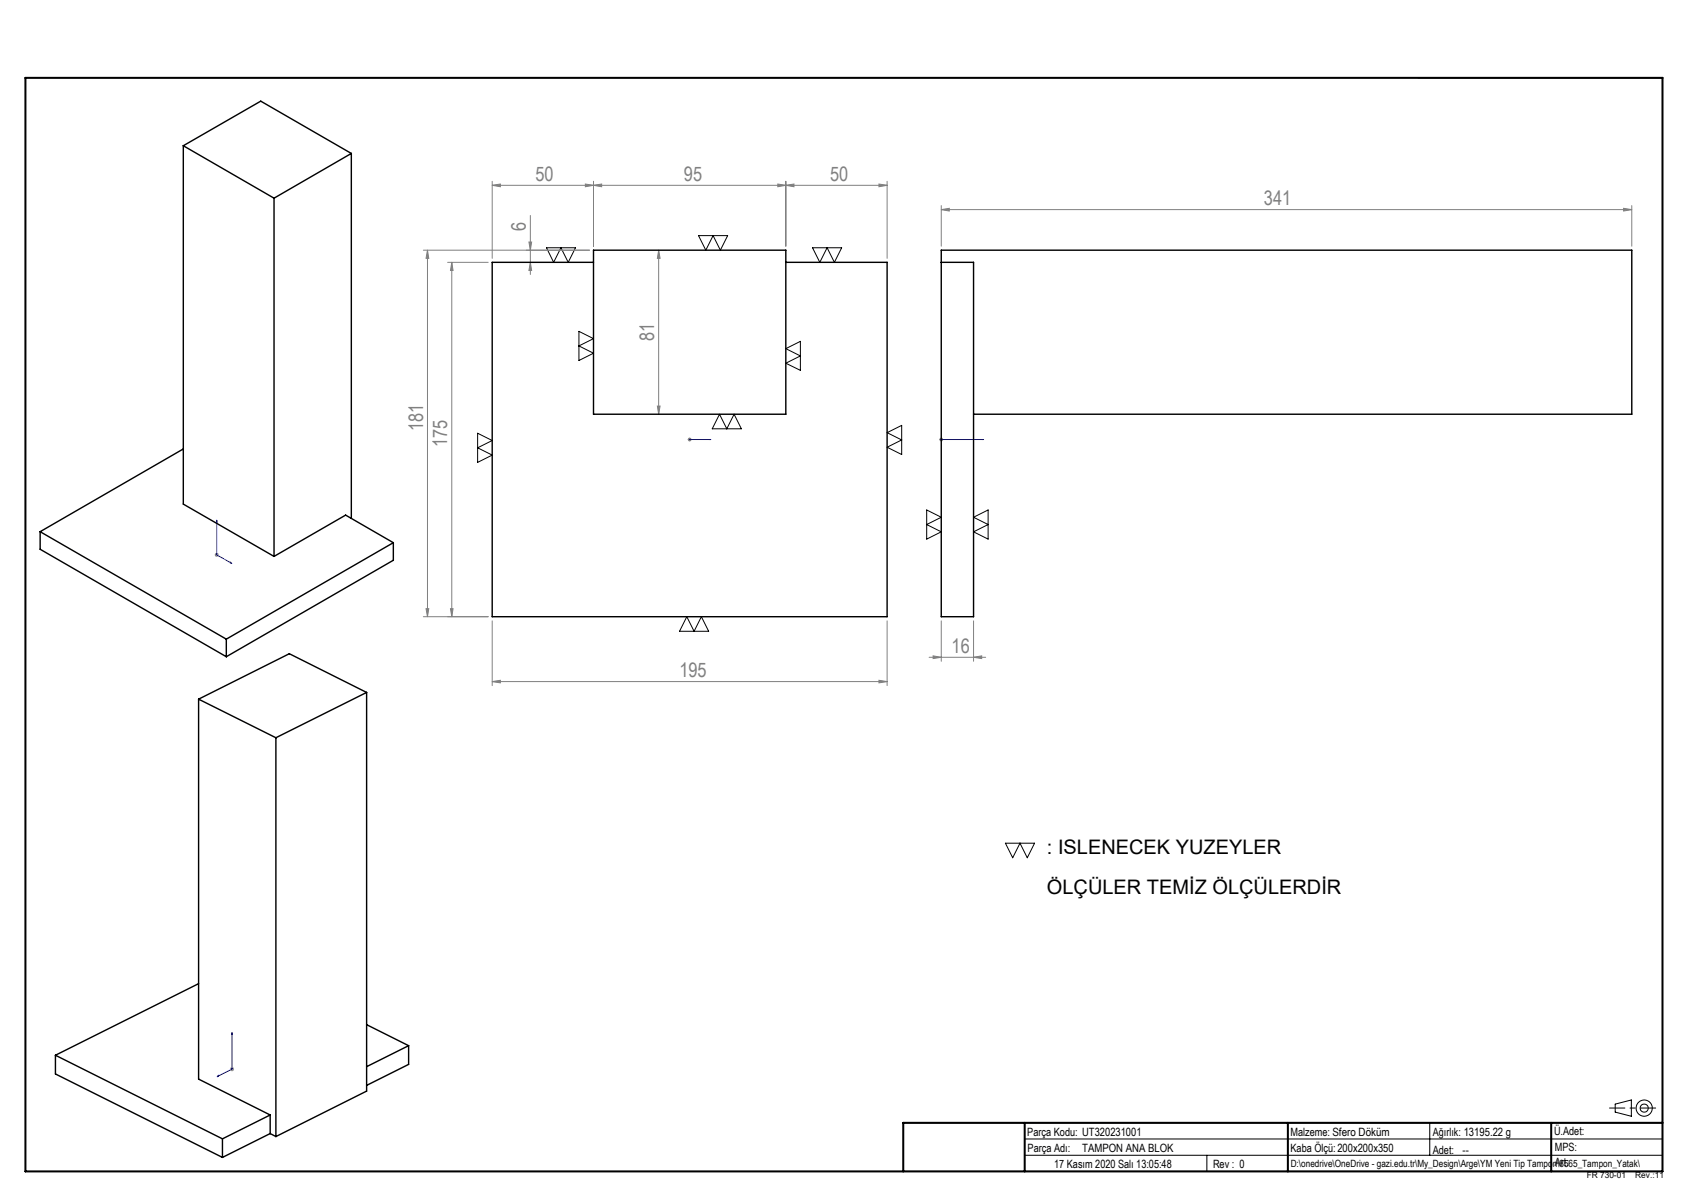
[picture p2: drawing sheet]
<svg xmlns="http://www.w3.org/2000/svg" width="420mm" height="297mm" viewBox="0 0 420 297" stroke-linecap="round" stroke-linejoin="round" font-family="sans-serif">
<g fill="none" stroke="#000" stroke-width=".25">
<path d="M350.2 19.2h60.3v12.6M172.5 58.2h7.2l-1.8 3.6-1.8-3.6-1.8 3.6zM134.9 61.2h7.2l-1.8 3.6-1.8-3.6-1.8 3.6zM200.6 61.2h7.2l-1.8 3.6-1.8-3.6-1.8 3.6zM142.9 81.8l3.6 1.8-3.6 1.8 3.6 1.8-3.6 1.8zM194 86.1l3.6-1.8v7.1l-3.6-1.7 3.6-1.8zM117.9 107l3.6 1.8-3.6 1.8 3.6 1.8-3.6 1.8zM177.7 102.3l1.8 3.6 1.8-3.6 1.8 3.6h-7.2zM219 106.8l3.6-1.8v7.2l-3.6-1.8 3.6-1.8zM228.8 125.9l3.6 1.8-3.6 1.8 3.6 1.8-3.6 1.8zM240.4 127.7l3.6-1.8v7.2l-3.6-1.8 3.6-1.8zM169.6 152.3l1.8 3.6 1.8-3.6 1.8 3.6h-7.2z"/>
<path d="M248.2 208.2h7.2l-1.8 3.6-1.8-3.6-1.8 3.6zM223 277.2h187.5M353 277.2v8M398.8 272.6l4-1v4l-4-1zM223 289.2h187.5M253 285.2h157.5M253 281.2h157.5M298 285.2v4"/>
<circle cx="406" cy="273.6" r="1"/>
<circle cx="406" cy="273.6" r="2"/>
</g>
<path d="M397.4 273.6h11.4" fill="none" stroke="#000" stroke-width=".25" stroke-dasharray="15.2 1.3 1.3 1.3" stroke-dashoffset="11.4"/>
<path d="M6.3 19.2h404.2v270h-404.2zM253 277.2v12M318 277.2v12M383 277.2v12M410.5 277.2h-187.5v12" fill="none" stroke="#000" stroke-width=".5"/>
<g fill="none" stroke="#00f" stroke-width=".25">
<path d="M170.1 108.5h.3zM170.3 108.5h.1M170.3 108.5h5.2M175.5 108.5h-.5h.5M232.3 108.5h.2zM232.4 108.5h.1M232.4 108.5h10.5M242.9 108.5h-.5h.5M53.5 128.4l.1 .5-.2-.1zM53.5 128.4v8.6l3.7 2.1M56.9 138.8l.3 .3-.3-.1zM57.3 254.9l.1 .4-.2 .1z"/>
<path d="M57.3 254.9v9l-3.7 1.9M53.6 265.8l.3-.3v.2z"/>
</g>
<g fill="none" stroke="#808080" stroke-width=".25">
<path d="M121.5 45.8l2-.4v.7zM121.5 44.8v19M121.5 45.8h97.5M130.6 59.8h.7l-.3 2zM131 53.2v14.6M144.5 45.4l2 .4-2 .3zM146.5 45.8l2.1-.4v.7zM146.5 44.8v16M192.1 45.4l1.9 .4-1.9 .3zM194 45.8l2-.4v.7zM194 44.8v16M217 45.4l2 .4-2 .3z"/>
<path d="M219 44.8v19M232.4 51.7l2-.3v.7zM232.4 50.8v10M232.4 51.7h170.5M400.9 51.4l2 .3-2 .4zM402.9 50.8v10M104.5 61.8h41.1M105.6 61.8l.3 2h-.7zM105.6 61.8v90.5M110.5 64.8h10M111.5 64.8v87.5M111.5 64.8l.4 2h-.7z"/>
<path d="M131 64.8l.3 2h-.7zM162.6 61.8v40.5M162.6 61.8l.4 2h-.7zM162.3 100.3h.7l-.4 2zM169.8 108.5h1M169.9 108.2l.7 .7M170.3 108v1M170.6 108.2l-.7 .7M231.9 108.5h1M232.1 108.2l.7 .7M232.4 108v1M232.8 108.2l-.7 .7"/>
<path d="M53 137h1M53.2 136.6l.7 .7M53.5 136.5v1M53.9 136.6l-.7 .7M104.5 152.3h16M105.2 150.3h.7l-.3 2zM111.2 150.3h.7l-.4 2zM121.5 153.3v16M219 153.3v16M232.4 153.3v10M240.4 153.3v10M121.5 168.3l2-.3v.6z"/>
<path d="M121.5 168.3h97.5M217 168l2 .3-2 .3zM229.4 162.3h14M230.4 161.9l2 .4-2 .3zM240.4 162.3l2-.4v.7zM56.8 263.9h1M56.9 263.6l.7 .7M57.3 263.5v1M57.6 263.6l-.7 .7"/>
</g>
<g fill="#00f">
<path d="M175 108.5h.5zM170.1 108.5h.3z"/>
<path d="M232.3 108.5h.2zM242.4 108.5h.5z"/>
<path d="M53.6 265.8l.3-.1v-.2zM57.3 254.9l-.1 .5 .2-.1zM56.9 138.8l.3 .3-.3-.1zM53.5 128.4l.1 .5-.2-.1z"/>
</g>
<g fill="#808080">
<path d="M144.5 45.4l2 .4-2 .3zM121.5 45.8l2-.4v.7zM192.1 45.4l1.9 .4-1.9 .3zM146.5 45.8l2.1-.4v.7zM217 45.4l2 .4-2 .3zM194 45.8l2-.4v.7zM240.4 162.3l2-.4v.7zM230.4 161.9l2 .4-2 .3z"/>
<path d="M232.4 51.7l2-.3v.7zM400.9 51.4l2 .3-2 .4z"/>
<path d="M121.5 168.3l2-.3v.6zM217 168l2 .3-2 .3z"/>
<path d="M105.2 150.3h.7l-.3 2zM105.6 61.8l.3 2h-.7z"/>
<path d="M130.6 59.8h.7l-.3 2zM131 64.8l.3 2h-.7zM162.6 61.8l.4 2h-.7zM162.3 100.3h.7l-.4 2zM111.5 64.8l.4 2h-.7zM111.2 150.3h.7l-.4 2z"/>
</g>
<g fill="none" stroke="#000" stroke-width=".35">
<path d="M45.3 36v88.5l22.4 12.9M45.3 36l22.4 12.9M45.3 36l19.1-11 22.3 12.9M86.7 37.9l-19 11M86.7 37.9v90.1M67.7 48.9v88.5M146.5 61.8h47.5v40.5h-47.5zM146.5 64.8h-25v87.5h97.5v-87.5h-25M232.4 64.8h8v87.5h-8v-90.5h170.5v40.5h-162.5M45.3 110.8l-35.4 20.5M9.9 131.3l46 26.5M9.9 131.3v4.3l46 26.5"/>
<path d="M97.1 134l-11.8-6.8-17.6 10.2M97.1 134l-41.2 23.8M97.1 134v4.3l-41.2 23.8M55.9 157.8v4.3M49 172.6v93.8l17.7 8.9M49 172.6l19.1 9.5M90.5 171l-19.1-9.6-22.4 11.2M90.5 171l-22.4 11.1M90.5 171v98.4l-22.4 11.2M68.1 182.1v98.5M49 242.8l-35.3 17.7M90.5 253l10.4 5.2"/>
<path d="M100.9 258.2l-10.4 5.1M100.9 258.2v4.6l-10.4 5.2M13.7 260.5l41.2 20.7M13.7 260.5v4.6l41.2 20.6M66.7 279.9l1.4 .7M66.7 275.3v4.6M66.7 279.9l-11.8 5.8M66.7 275.3l-11.8 5.9M54.9 281.2v4.5"/>
</g>
<g font-size="4.9" fill="#808080">
<text x="132.2" y="44.6">50</text>
<text x="168.9" y="44.6">95</text>
<text x="205" y="44.6">50</text>
<text x="312.1" y="50.6">341</text>
<text x="129.9" y="57" transform="rotate(-90 129.9 57)">6</text>
<text x="161.6" y="84.2" transform="rotate(-90 161.6 84.2)">81</text>
<text x="104.4" y="106.4" transform="rotate(-90 104.4 106.4)">181</text>
<text x="110.5" y="110.5" transform="rotate(-90 110.5 110.5)">175</text>
<text x="235" y="161.1">16</text>
<text x="167.8" y="167.1">195</text>
</g>
<g font-size="4.9">
<text x="258.5" y="210.7">: ISLENECEK YUZEYLER</text>
<text x="258.5" y="220.6">ÖLÇÜLER TEMİZ ÖLÇÜLERDİR</text>
</g>
<g font-size="2.8">
<text x="253.7" y="280.4">Parça Kodu: UT320231001</text>
<text x="318.6" y="280.5">Malzeme: Sfero Döküm</text>
<text x="353.8" y="280.5">Ağırlık: 13195.22 g</text>
<text x="383.7" y="280.2">Ü.Adet:</text>
<text x="253.7" y="284.5">Parça Adı:</text>
<text x="267.2" y="284.5">TAMPON ANA BLOK</text>
<text x="318.7" y="284.5">Kaba Ölçü:200x200x350</text>
<text x="353.7" y="284.8">Adet:</text>
<text x="361.2" y="284.8">--</text>
<text x="383.9" y="287.9">Art:</text>
<text x="383.9" y="284.2">MPS:</text>
<text x="260.3" y="288.3">17 Kasım 2020 Salı 13:05:48</text>
<text x="299.5" y="288.3">Rev : 0</text>
</g>
<text font-size="2.5" x="318.7" y="288.1">D:\onedrive\OneDrive - gazi.edu.tr\My_Design\Arge\YM Yeni Tip Tampon\8565_Tampon_Yatak\</text>
<g font-size="2.1">
<text x="391.8" y="290.9">FR 730-01</text>
<text x="403.8" y="290.9">Rev.:11</text>
</g>
</svg>
